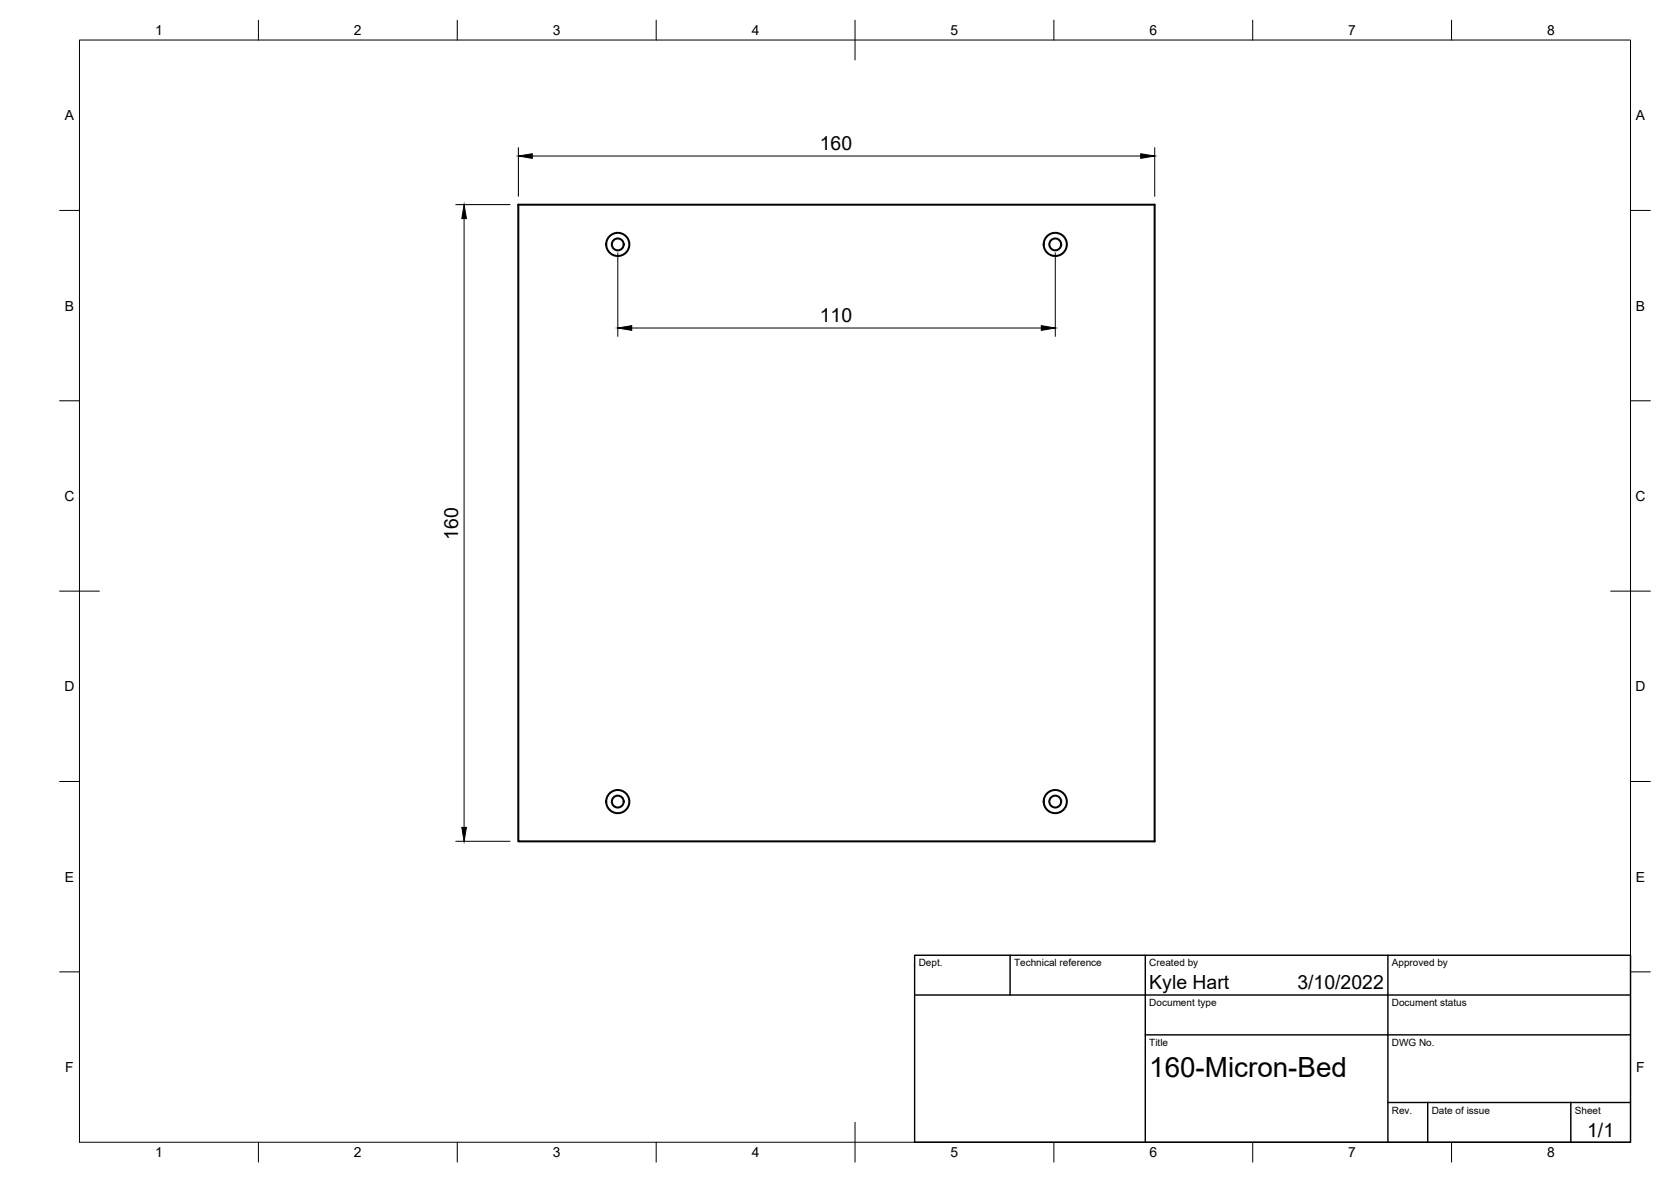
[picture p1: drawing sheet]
<svg xmlns="http://www.w3.org/2000/svg" width="420mm" height="297mm" viewBox="0 0 420 297" stroke-linecap="round" stroke-linejoin="round" font-family="sans-serif">
<!-- layer: Visible -->
<g fill="none" stroke="#000" stroke-width=".51">
<path d="M130.3 51.4h160v160h-160z"/>
<circle cx="155.3" cy="61.4" r="1.49"/>
<circle cx="155.3" cy="61.4" r="2.91"/>
<circle cx="265.3" cy="61.4" r="1.49"/>
<circle cx="265.3" cy="61.4" r="2.91"/>
<circle cx="155.3" cy="201.4" r="1.49"/>
<circle cx="155.3" cy="201.4" r="2.91"/>
<circle cx="265.3" cy="201.4" r="1.49"/>
<circle cx="265.3" cy="201.4" r="2.91"/>
</g>
<!-- layer: Border -->
<g fill="none" stroke="#000" stroke-width=".25">
<path d="M20 10.1h390v276.9h-390zM65 5.1v5M115 5.1v5M165 5.1v5M215 5.1v10M265 5.1v5M315 5.1v5M365 5.1v5M15 52.9h5M410 52.9h5M15 100.7h5M410 100.7h5"/>
<path d="M15 148.6h10M405 148.6h10M15 196.4h5M410 196.4h5M15 244.2h5M410 244.2h5M65 287v5M115 287v5M165 287v5M215 282.1v9.9M265 287v5M315 287v5"/>
<path d="M365 287v5"/>
</g>
<!-- layer: TitleBlock -->
<path d="M230 240.1h180v46.9h-180zM230 250h180M254 240.1v9.9M288 240.1v46.9M349 240.1v46.9M288 260.1h122M349 277.1h61M359 277.1v9.9M395 277.1v9.9" fill="none" stroke="#000" stroke-width=".36"/>
<!-- layer: Dimensions -->
<path d="M130.3 37.1v12.2M133.8 39.2h153M290.3 37.1v12.2M114.6 51.4h13.6M116.7 54.9v153M155.3 63.5v21M265.3 63.5v21M158.8 82.4h103M114.6 211.4h13.6" fill="none" stroke="#000" stroke-width=".25"/>
<path d="M130.3 39.2l3.5-.6v1.2zM286.8 38.6l3.5 .6-3.5 .6zM116.7 51.4l.6 3.5h-1.2zM155.3 82.4l3.5-.6v1.2zM261.8 81.8l3.5 .6-3.5 .6zM116.1 207.9h1.2l-.6 3.5z" fill="#000" stroke="#000" stroke-width=".25"/>
<text font-size="7" x="289" y="270.6">160-Micron-Bed</text>
<g font-size="4.9">
<text x="206.1" y="37.7">160</text>
<text x="206.1" y="81">110</text>
<text x="115.2" y="135.7" transform="rotate(-90 115.2 135.7)">160</text>
<text x="289" y="248.5">Kyle Hart</text>
<text x="326.2" y="248.5">3/10/2022</text>
<text x="399.1" y="285.7">1/1</text>
</g>
<g font-size="3.5">
<text x="39" y="8.8">1</text>
<text x="89" y="8.8">2</text>
<text x="139" y="8.8">3</text>
<text x="189" y="8.8">4</text>
<text x="239" y="8.8">5</text>
<text x="289" y="8.8">6</text>
<text x="339" y="8.8">7</text>
<text x="389" y="8.8">8</text>
<text x="16.3" y="30.2">A</text>
<text x="411.3" y="30.2">A</text>
<text x="16.3" y="78">B</text>
<text x="411.3" y="78">B</text>
<text x="16.2" y="125.9">C</text>
<text x="411.2" y="125.9">C</text>
<text x="16.2" y="173.7">D</text>
<text x="411.2" y="173.7">D</text>
<text x="16.3" y="221.6">E</text>
<text x="411.3" y="221.6">E</text>
<text x="16.4" y="269.4">F</text>
<text x="411.4" y="269.4">F</text>
<text x="39" y="290.8">1</text>
<text x="89" y="290.8">2</text>
<text x="139" y="290.8">3</text>
<text x="189" y="290.8">4</text>
<text x="239" y="290.8">5</text>
<text x="289" y="290.8">6</text>
<text x="339" y="290.8">7</text>
<text x="389" y="290.8">8</text>
</g>
<g font-size="2.5">
<text x="231" y="242.9">Dept.</text>
<text x="255" y="242.9">Technical reference</text>
<text x="289" y="242.9">Created by</text>
<text x="350" y="242.9">Approved by</text>
<text x="289" y="252.8">Document type</text>
<text x="350" y="252.8">Document status</text>
<text x="289" y="262.9">Title</text>
<text x="350" y="262.9">DWG No.</text>
<text x="350" y="279.9">Rev.</text>
<text x="360" y="279.9">Date of issue</text>
<text x="396" y="279.9">Sheet</text>
</g>
</svg>
